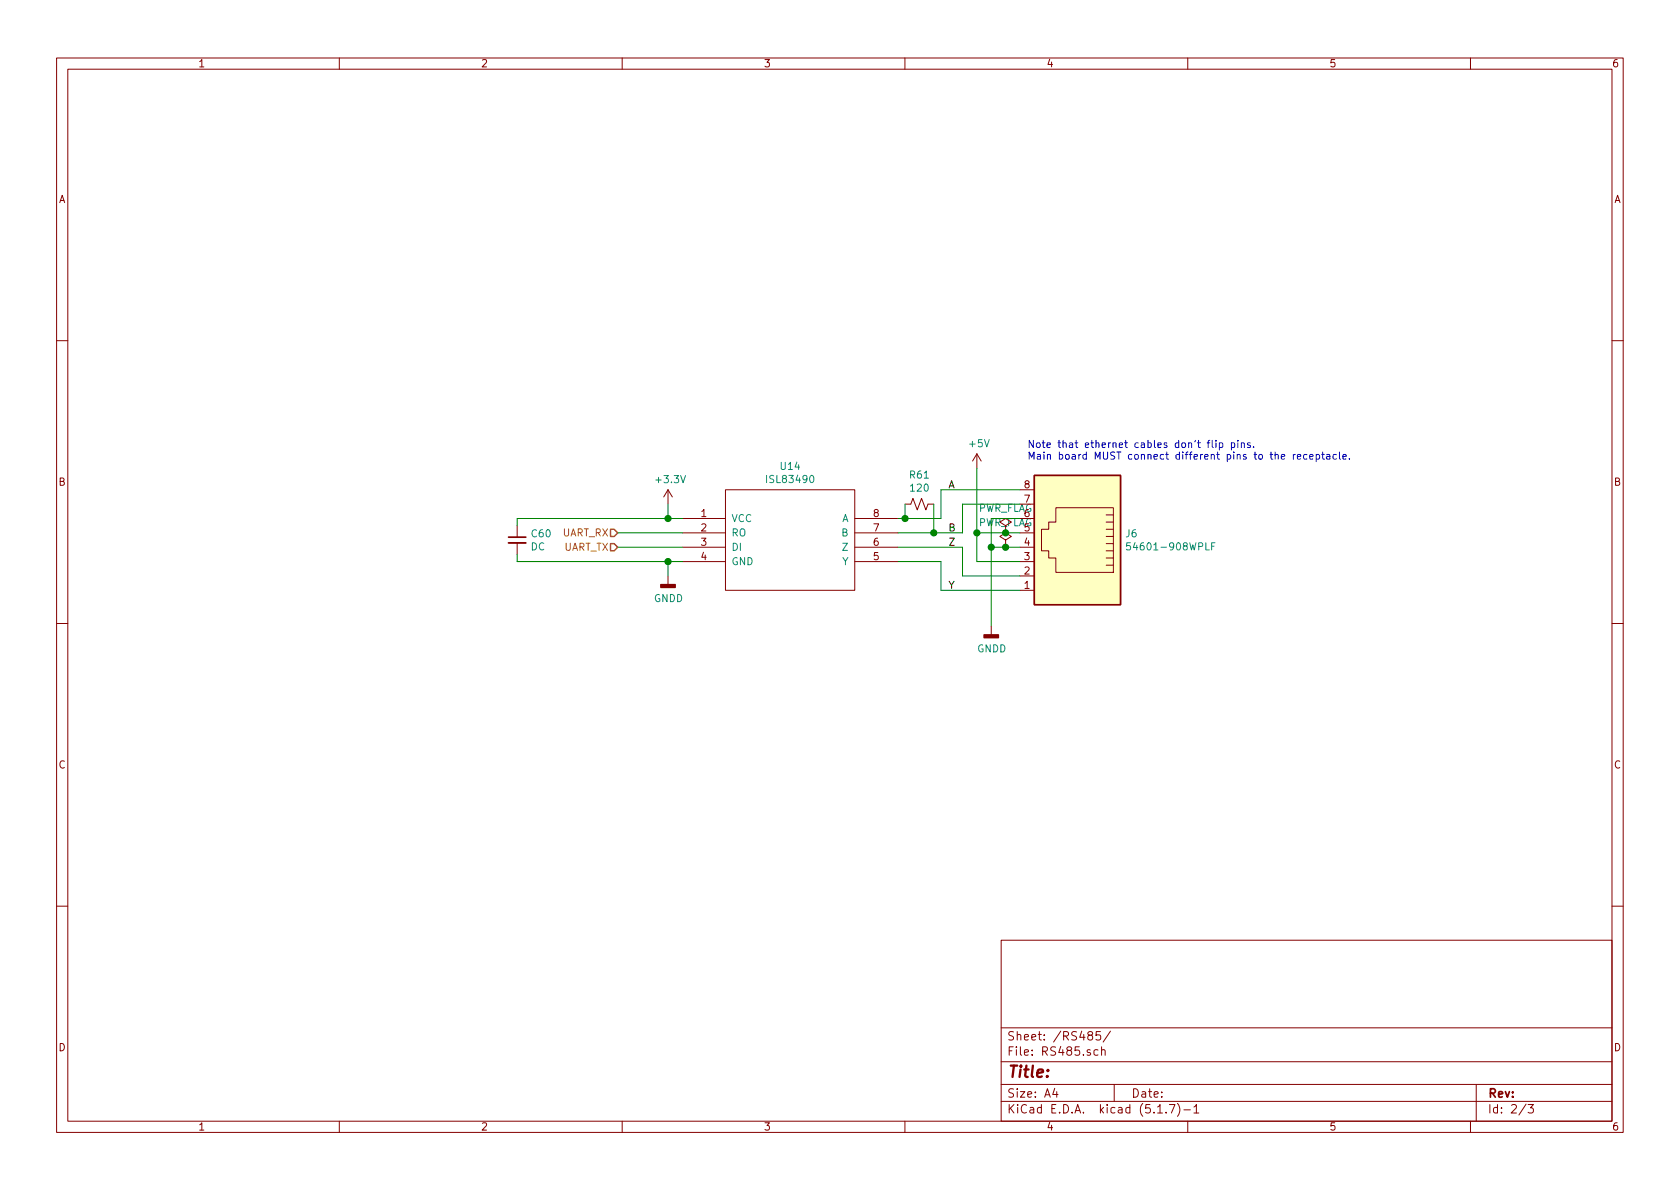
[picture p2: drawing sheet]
EESchema Schematic File Version 4
EELAYER 30 0
EELAYER END
$Descr A4 11693 8268
encoding utf-8
Sheet 2 3
Title ""
Date ""
Rev ""
Comp ""
Comment1 ""
Comment2 ""
Comment3 ""
Comment4 ""
$EndDescr
Wire Wire Line
	4750 3700 4300 3700
$Comp
L power:+3.3V #PWR?
U 1 1
P 4650 3500
AR Path="/6306478C" Ref="#PWR?"  Part="1" 
AR Path="/62FDE2B6/6306478C" Ref="#PWR0116"  Part="1" 
F 0 "#PWR0116" H 4650 3350 50  0001 C CNN
F 1 "+3.3V" H 4665 3673 50  0000 C CNN
F 2 "" H 4650 3500 50  0001 C CNN
F 3 "" H 4650 3500 50  0001 C CNN
	1    4650 3500
	1    0    0    -1  
$EndComp
Wire Wire Line
	4750 3800 4300 3800
$Comp
L power:GNDD #PWR?
U 1 1
P 4650 4000
AR Path="/630647A2" Ref="#PWR?"  Part="1" 
AR Path="/62FDE2B6/630647A2" Ref="#PWR0118"  Part="1" 
F 0 "#PWR0118" H 4650 3750 50  0001 C CNN
F 1 "GNDD" H 4654 3845 50  0000 C CNN
F 2 "" H 4650 4000 50  0001 C CNN
F 3 "" H 4650 4000 50  0001 C CNN
	1    4650 4000
	1    0    0    -1  
$EndComp
Wire Wire Line
	4650 4000 4650 3900
Wire Wire Line
	4650 3900 4750 3900
$Comp
L Connector:8P8C J?
U 1 1
P 7500 3800
AR Path="/630647B2" Ref="J?"  Part="1" 
AR Path="/62FDE2B6/630647B2" Ref="J6"  Part="1" 
F 0 "J6" H 7170 3896 50  0000 R CNN
F 1 "54601-908WPLF" H 7170 3805 50  0000 R CNN
F 2 "Connectors:RJ45_8" V 7500 3825 50  0001 C CNN
F 3 "~" V 7500 3825 50  0001 C CNN
	1    7500 3800
	-1   0    0    -1  
$EndComp
$Comp
L power:GNDD #PWR?
U 1 1
P 6900 4350
AR Path="/630647B8" Ref="#PWR?"  Part="1" 
AR Path="/62FDE2B6/630647B8" Ref="#PWR0134"  Part="1" 
F 0 "#PWR0134" H 6900 4100 50  0001 C CNN
F 1 "GNDD" H 6904 4195 50  0000 C CNN
F 2 "" H 6900 4350 50  0001 C CNN
F 3 "" H 6900 4350 50  0001 C CNN
	1    6900 4350
	1    0    0    -1  
$EndComp
Wire Wire Line
	6700 4000 7100 4000
Wire Wire Line
	6700 3500 7100 3500
Wire Wire Line
	7100 3600 6900 3600
Wire Wire Line
	6900 3600 6900 3800
Wire Wire Line
	7100 3800 7000 3800
Connection ~ 6900 3800
Wire Wire Line
	6900 3800 6900 4350
Wire Wire Line
	6800 3900 7100 3900
Wire Wire Line
	6800 3250 6800 3700
Wire Wire Line
	7100 3700 7000 3700
Connection ~ 6800 3700
Wire Wire Line
	6800 3700 6800 3900
$Comp
L ISL83490:ISL83490 U?
U 1 1
P 5500 3750
AR Path="/630A342A" Ref="U?"  Part="1" 
AR Path="/62FDE2B6/630A342A" Ref="U14"  Part="1" 
F 0 "U14" H 5500 4265 50  0000 C CNN
F 1 "ISL83490" H 5500 4174 50  0000 C CNN
F 2 "SMD_Packages:SOIC-8-N" H 5500 3750 50  0001 C CNN
F 3 "DOCUMENTATION" H 5500 3750 50  0001 C CNN
	1    5500 3750
	1    0    0    -1  
$EndComp
Text HLabel 4300 3700 0    50   Input ~ 0
UART_RX
Text HLabel 4300 3800 0    50   Input ~ 0
UART_TX
Wire Wire Line
	4650 3500 4650 3600
Wire Wire Line
	4650 3600 4750 3600
Wire Wire Line
	6550 4100 7100 4100
Wire Wire Line
	6550 3400 7100 3400
Wire Wire Line
	6700 3700 6500 3700
Wire Wire Line
	6700 3500 6700 3700
Wire Wire Line
	6550 3400 6550 3600
Wire Wire Line
	6550 3600 6300 3600
$Comp
L Device:R_Small_US R61
U 1 1
P 6400 3500
F 0 "R61" V 6195 3500 50  0000 C CNN
F 1 "120" V 6286 3500 50  0000 C CNN
F 2 "Resistors_SMD:R_0805" H 6400 3500 50  0001 C CNN
F 3 "~" H 6400 3500 50  0001 C CNN
	1    6400 3500
	0    1    1    0   
$EndComp
Wire Wire Line
	6300 3500 6300 3600
Connection ~ 6300 3600
Wire Wire Line
	6300 3600 6250 3600
Wire Wire Line
	6500 3500 6500 3700
Connection ~ 6500 3700
Wire Wire Line
	6500 3700 6250 3700
$Comp
L Device:C_Small C60
U 1 1
P 3600 3750
F 0 "C60" H 3692 3796 50  0000 L CNN
F 1 "DC" H 3692 3705 50  0000 L CNN
F 2 "Capacitors_SMD:C_0805" H 3600 3750 50  0001 C CNN
F 3 "~" H 3600 3750 50  0001 C CNN
	1    3600 3750
	1    0    0    -1  
$EndComp
Wire Wire Line
	4650 3600 3600 3600
Wire Wire Line
	3600 3600 3600 3650
Connection ~ 4650 3600
Wire Wire Line
	4650 3900 3600 3900
Wire Wire Line
	3600 3900 3600 3850
Connection ~ 4650 3900
Wire Wire Line
	6700 4000 6700 3800
Text Label 6600 3400 0    50   ~ 0
A
Text Label 6600 3700 0    50   ~ 0
B
Text Label 6600 3800 0    50   ~ 0
Z
Text Label 6600 4100 0    50   ~ 0
Y
Text Notes 7150 3200 0    50   ~ 0
Note that ethernet cables don't flip pins.\nMain board MUST connect different pins to the receptacle.
$Comp
L power:+5V #PWR0133
U 1 1
P 6800 3250
F 0 "#PWR0133" H 6800 3100 50  0001 C CNN
F 1 "+5V" H 6815 3423 50  0000 C CNN
F 2 "" H 6800 3250 50  0001 C CNN
F 3 "" H 6800 3250 50  0001 C CNN
	1    6800 3250
	1    0    0    -1  
$EndComp
$Comp
L power:PWR_FLAG #FLG0101
U 1 1
P 7000 3700
F 0 "#FLG0101" H 7000 3775 50  0001 C CNN
F 1 "PWR_FLAG" H 7000 3873 50  0000 C CNN
F 2 "" H 7000 3700 50  0001 C CNN
F 3 "~" H 7000 3700 50  0001 C CNN
	1    7000 3700
	1    0    0    -1  
$EndComp
Connection ~ 7000 3700
Wire Wire Line
	7000 3700 6800 3700
$Comp
L power:PWR_FLAG #FLG0102
U 1 1
P 7000 3800
F 0 "#FLG0102" H 7000 3875 50  0001 C CNN
F 1 "PWR_FLAG" H 7000 3973 50  0000 C CNN
F 2 "" H 7000 3800 50  0001 C CNN
F 3 "~" H 7000 3800 50  0001 C CNN
	1    7000 3800
	1    0    0    -1  
$EndComp
Connection ~ 7000 3800
Wire Wire Line
	7000 3800 6900 3800
Wire Wire Line
	6250 3800 6700 3800
Wire Wire Line
	6550 4100 6550 3900
Wire Wire Line
	6550 3900 6250 3900
$EndSCHEMATC
